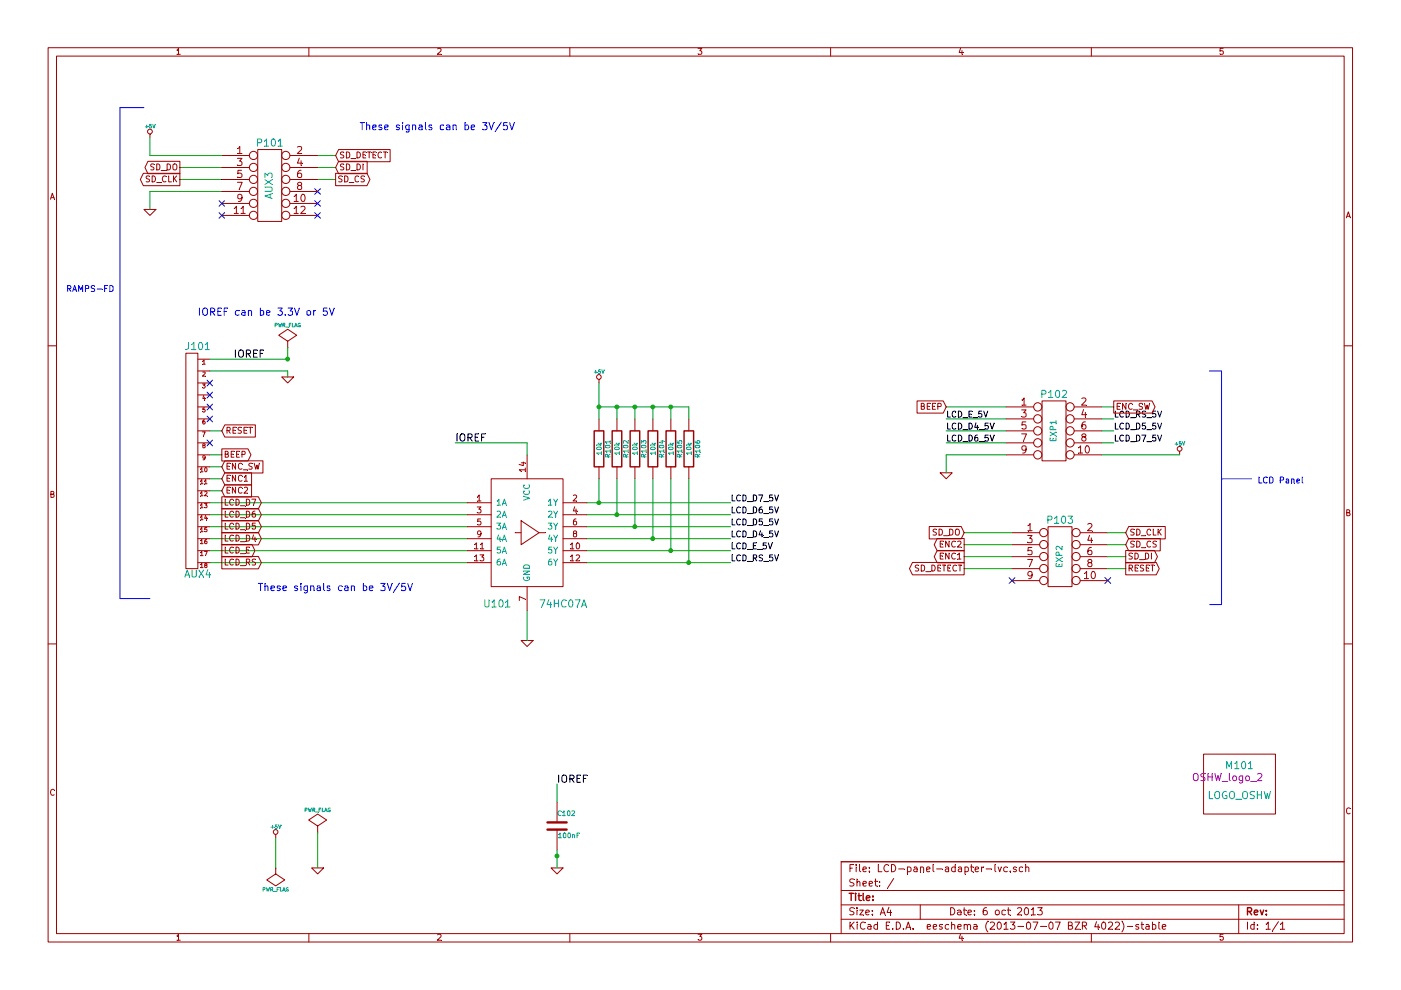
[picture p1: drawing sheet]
EESchema Schematic File Version 2
LIBS:power
LIBS:device
LIBS:transistors
LIBS:conn
LIBS:linear
LIBS:regul
LIBS:74xx
LIBS:cmos4000
LIBS:adc-dac
LIBS:memory
LIBS:xilinx
LIBS:special
LIBS:microcontrollers
LIBS:dsp
LIBS:microchip
LIBS:analog_switches
LIBS:motorola
LIBS:texas
LIBS:intel
LIBS:audio
LIBS:interface
LIBS:digital-audio
LIBS:philips
LIBS:display
LIBS:cypress
LIBS:siliconi
LIBS:opto
LIBS:atmel
LIBS:contrib
LIBS:valves
LIBS:RMC
LIBS:w_connectors
LIBS:LCD-panel-adapter-lvc-cache
EELAYER 27 0
EELAYER END
$Descr A4 11693 8268
encoding utf-8
Sheet 1 1
Title ""
Date "6 oct 2013"
Rev ""
Comp ""
Comment1 ""
Comment2 ""
Comment3 ""
Comment4 ""
$EndDescr
$Comp
L CONN_5X2 P102
U 1 1
P 8800 3600
F 0 "P102" H 8800 3900 60  0000 C CNN
F 1 "EXP1" V 8800 3600 50  0000 C CNN
F 2 "" H 8800 3600 60  0000 C CNN
F 3 "" H 8800 3600 60  0000 C CNN
	1    8800 3600
	1    0    0    -1  
$EndComp
$Comp
L CONN_5X2 P103
U 1 1
P 8850 4650
F 0 "P103" H 8850 4950 60  0000 C CNN
F 1 "EXP2" V 8850 4650 50  0000 C CNN
F 2 "" H 8850 4650 60  0000 C CNN
F 3 "" H 8850 4650 60  0000 C CNN
	1    8850 4650
	1    0    0    -1  
$EndComp
$Comp
L GND #PWR01
U 1 1
P 7900 3950
F 0 "#PWR01" H 7900 3950 30  0001 C CNN
F 1 "GND" H 7900 3880 30  0001 C CNN
F 2 "" H 7900 3950 60  0000 C CNN
F 3 "" H 7900 3950 60  0000 C CNN
	1    7900 3950
	1    0    0    -1  
$EndComp
$Comp
L +5V #PWR02
U 1 1
P 9850 3800
F 0 "#PWR02" H 9850 3890 20  0001 C CNN
F 1 "+5V" H 9850 3890 30  0000 C CNN
F 2 "" H 9850 3800 60  0000 C CNN
F 3 "" H 9850 3800 60  0000 C CNN
	1    9850 3800
	1    0    0    -1  
$EndComp
NoConn ~ 9250 4850
NoConn ~ 8450 4850
Wire Wire Line
	9850 3800 9200 3800
Wire Wire Line
	9300 3700 9200 3700
Wire Wire Line
	8400 3700 7900 3700
Wire Wire Line
	9300 3600 9200 3600
Wire Wire Line
	8400 3600 7900 3600
Wire Wire Line
	8400 3800 7900 3800
Wire Wire Line
	7900 3800 7900 3950
Wire Wire Line
	8400 3400 7900 3400
Wire Wire Line
	7900 3500 8400 3500
Wire Wire Line
	9300 3500 9200 3500
Wire Wire Line
	9200 3400 9300 3400
Wire Wire Line
	8050 4750 8450 4750
Wire Wire Line
	8450 4650 8050 4650
Wire Wire Line
	8050 4550 8450 4550
Wire Wire Line
	8450 4450 8050 4450
Wire Wire Line
	9250 4450 9400 4450
Wire Wire Line
	9250 4550 9400 4550
Wire Wire Line
	9250 4650 9400 4650
Wire Wire Line
	9400 4750 9250 4750
$Comp
L HEADER_18 J101
U 1 1
P 1650 3850
F 0 "J101" H 1650 4800 60  0000 C CNN
F 1 "AUX4" H 1650 2900 60  0000 C CNN
F 2 "" H 1650 3850 60  0000 C CNN
F 3 "" H 1650 3850 60  0000 C CNN
	1    1650 3850
	-1   0    0    -1  
$EndComp
$Comp
L GND #PWR03
U 1 1
P 1250 1750
F 0 "#PWR03" H 1250 1750 30  0001 C CNN
F 1 "GND" H 1250 1680 30  0001 C CNN
F 2 "" H 1250 1750 60  0000 C CNN
F 3 "" H 1250 1750 60  0000 C CNN
	1    1250 1750
	-1   0    0    -1  
$EndComp
Wire Wire Line
	1850 1600 1250 1600
$Comp
L +5V #PWR04
U 1 1
P 1250 1150
F 0 "#PWR04" H 1250 1240 20  0001 C CNN
F 1 "+5V" H 1250 1240 30  0000 C CNN
F 2 "" H 1250 1150 60  0000 C CNN
F 3 "" H 1250 1150 60  0000 C CNN
	1    1250 1150
	-1   0    0    -1  
$EndComp
NoConn ~ 2650 1600
Wire Wire Line
	1250 1300 1850 1300
Wire Wire Line
	1850 1500 1500 1500
Wire Wire Line
	1500 1400 1850 1400
Wire Wire Line
	2650 1500 2800 1500
Wire Wire Line
	2800 1400 2650 1400
Wire Wire Line
	2650 1300 2800 1300
NoConn ~ 1750 3200
NoConn ~ 1750 3300
NoConn ~ 1750 3400
NoConn ~ 1750 3500
NoConn ~ 1750 3700
Wire Wire Line
	1750 4400 3900 4400
Wire Wire Line
	1750 4500 3900 4500
Wire Wire Line
	1750 4600 3900 4600
Wire Wire Line
	1750 4700 3900 4700
Wire Wire Line
	1750 4300 3900 4300
Wire Wire Line
	1750 4200 3900 4200
Wire Wire Line
	1850 4100 1750 4100
Wire Wire Line
	1750 4000 1850 4000
Wire Wire Line
	1850 3900 1750 3900
Wire Wire Line
	1750 3800 1850 3800
Wire Wire Line
	1850 3600 1750 3600
Wire Wire Line
	1250 1150 1250 1300
Wire Wire Line
	1250 1600 1250 1750
Text Label 6100 4200 0    50   ~ 0
LCD_D7_5V
Text Label 6100 4300 0    50   ~ 0
LCD_D6_5V
Text Label 6100 4400 0    50   ~ 0
LCD_D5_5V
Text Label 6100 4500 0    50   ~ 0
LCD_D4_5V
Text Label 6100 4600 0    50   ~ 0
LCD_E_5V
Text Label 6100 4700 0    50   ~ 0
LCD_RS_5V
Wire Wire Line
	4900 4400 6100 4400
Wire Wire Line
	4900 4300 6100 4300
Wire Wire Line
	4900 4200 6100 4200
Wire Wire Line
	4900 4500 6100 4500
Wire Wire Line
	4900 4600 6100 4600
$Comp
L GND #PWR05
U 1 1
P 4400 5350
F 0 "#PWR05" H 4400 5350 30  0001 C CNN
F 1 "GND" H 4400 5280 30  0001 C CNN
F 2 "" H 4400 5350 60  0000 C CNN
F 3 "" H 4400 5350 60  0000 C CNN
	1    4400 5350
	-1   0    0    -1  
$EndComp
Wire Wire Line
	4400 5100 4400 5350
Text Notes 1650 2650 0    60   ~ 0
IOREF can be 3.3V or 5V
Text Notes 3000 1100 0    60   ~ 0
These signals can be 3V/5V
Text Label 1950 3000 0    60   ~ 0
IOREF
Wire Wire Line
	1750 3000 2400 3000
Wire Wire Line
	4900 4700 6100 4700
Text Notes 2150 4950 0    60   ~ 0
These signals can be 3V/5V
$Comp
L +5V #PWR06
U 1 1
P 2300 7000
F 0 "#PWR06" H 2300 7090 20  0001 C CNN
F 1 "+5V" H 2300 7090 30  0000 C CNN
F 2 "" H 2300 7000 60  0000 C CNN
F 3 "" H 2300 7000 60  0000 C CNN
	1    2300 7000
	-1   0    0    -1  
$EndComp
$Comp
L GND #PWR07
U 1 1
P 2650 7250
F 0 "#PWR07" H 2650 7250 30  0001 C CNN
F 1 "GND" H 2650 7180 30  0001 C CNN
F 2 "" H 2650 7250 60  0000 C CNN
F 3 "" H 2650 7250 60  0000 C CNN
	1    2650 7250
	-1   0    0    -1  
$EndComp
$Comp
L PWR_FLAG #FLG08
U 1 1
P 2650 6950
F 0 "#FLG08" H 2650 7045 30  0001 C CNN
F 1 "PWR_FLAG" H 2650 7130 30  0000 C CNN
F 2 "" H 2650 6950 60  0000 C CNN
F 3 "" H 2650 6950 60  0000 C CNN
	1    2650 6950
	1    0    0    -1  
$EndComp
Wire Wire Line
	2650 6950 2650 7250
$Comp
L PWR_FLAG #FLG09
U 1 1
P 2300 7250
F 0 "#FLG09" H 2300 7345 30  0001 C CNN
F 1 "PWR_FLAG" H 2300 7430 30  0000 C CNN
F 2 "" H 2300 7250 60  0000 C CNN
F 3 "" H 2300 7250 60  0000 C CNN
	1    2300 7250
	-1   0    0    1   
$EndComp
Wire Wire Line
	2300 7250 2300 7000
$Comp
L PWR_FLAG #FLG010
U 1 1
P 2400 2900
F 0 "#FLG010" H 2400 2995 30  0001 C CNN
F 1 "PWR_FLAG" H 2400 3080 30  0000 C CNN
F 2 "" H 2400 2900 60  0000 C CNN
F 3 "" H 2400 2900 60  0000 C CNN
	1    2400 2900
	1    0    0    -1  
$EndComp
Text Label 9300 3500 0    50   ~ 0
LCD_RS_5V
Text Label 7900 3500 0    50   ~ 0
LCD_E_5V
Text Label 7900 3600 0    50   ~ 0
LCD_D4_5V
Text Label 7900 3700 0    50   ~ 0
LCD_D6_5V
Text Label 9300 3600 0    50   ~ 0
LCD_D5_5V
Text Label 9300 3700 0    50   ~ 0
LCD_D7_5V
Wire Wire Line
	2400 3000 2400 2900
Connection ~ 2400 3000
Wire Wire Line
	3800 3700 4400 3700
$Comp
L C C102
U 1 1
P 4650 6900
F 0 "C102" H 4650 7000 40  0000 L CNN
F 1 "100nF" H 4656 6815 40  0000 L CNN
F 2 "~" H 4688 6750 30  0000 C CNN
F 3 "~" H 4650 6900 60  0000 C CNN
	1    4650 6900
	1    0    0    -1  
$EndComp
$Comp
L GND #PWR011
U 1 1
P 4650 7250
F 0 "#PWR011" H 4650 7250 30  0001 C CNN
F 1 "GND" H 4650 7180 30  0001 C CNN
F 2 "" H 4650 7250 60  0000 C CNN
F 3 "" H 4650 7250 60  0000 C CNN
	1    4650 7250
	-1   0    0    -1  
$EndComp
Wire Wire Line
	4650 7100 4650 7250
Connection ~ 4650 7150
Wire Wire Line
	4650 6550 4650 6700
Text Label 4650 6550 0    60   ~ 0
IOREF
$Comp
L GND #PWR012
U 1 1
P 2400 3150
F 0 "#PWR012" H 2400 3150 30  0001 C CNN
F 1 "GND" H 2400 3080 30  0001 C CNN
F 2 "" H 2400 3150 60  0000 C CNN
F 3 "" H 2400 3150 60  0000 C CNN
	1    2400 3150
	-1   0    0    -1  
$EndComp
Wire Wire Line
	2400 3150 2400 3100
Wire Wire Line
	2400 3100 1750 3100
$Comp
L 74LVC07A U101
U 1 1
P 4400 4450
F 0 "U101" H 4150 3850 60  0000 C CNN
F 1 "74HC07A" H 4700 3850 60  0000 C CNN
F 2 "~" H 4400 4450 60  0000 C CNN
F 3 "~" H 4400 4450 60  0000 C CNN
	1    4400 4450
	1    0    0    -1  
$EndComp
Wire Wire Line
	4400 3700 4400 3800
Text Label 3800 3700 0    60   ~ 0
IOREF
Wire Wire Line
	5000 4000 5000 4200
Connection ~ 5000 4200
Wire Wire Line
	5150 4000 5150 4300
Connection ~ 5150 4300
Wire Wire Line
	5300 4000 5300 4400
Connection ~ 5300 4400
Wire Wire Line
	5450 4000 5450 4500
Connection ~ 5450 4500
Wire Wire Line
	5600 4000 5600 4600
Connection ~ 5600 4600
Wire Wire Line
	5750 4000 5750 4700
Connection ~ 5750 4700
$Comp
L +5V #PWR013
U 1 1
P 5000 3200
F 0 "#PWR013" H 5000 3290 20  0001 C CNN
F 1 "+5V" H 5000 3290 30  0000 C CNN
F 2 "" H 5000 3200 60  0000 C CNN
F 3 "" H 5000 3200 60  0000 C CNN
	1    5000 3200
	-1   0    0    -1  
$EndComp
Wire Wire Line
	5000 3200 5000 3500
Wire Wire Line
	5000 3400 5750 3400
Connection ~ 5000 3400
$Comp
L R R101
U 1 1
P 5000 3750
F 0 "R101" V 5080 3750 40  0000 C CNN
F 1 "10k" V 5007 3751 40  0000 C CNN
F 2 "~" V 4930 3750 30  0000 C CNN
F 3 "~" H 5000 3750 30  0000 C CNN
	1    5000 3750
	1    0    0    -1  
$EndComp
$Comp
L R R102
U 1 1
P 5150 3750
F 0 "R102" V 5230 3750 40  0000 C CNN
F 1 "10k" V 5157 3751 40  0000 C CNN
F 2 "~" V 5080 3750 30  0000 C CNN
F 3 "~" H 5150 3750 30  0000 C CNN
	1    5150 3750
	1    0    0    -1  
$EndComp
$Comp
L R R103
U 1 1
P 5300 3750
F 0 "R103" V 5380 3750 40  0000 C CNN
F 1 "10k" V 5307 3751 40  0000 C CNN
F 2 "~" V 5230 3750 30  0000 C CNN
F 3 "~" H 5300 3750 30  0000 C CNN
	1    5300 3750
	1    0    0    -1  
$EndComp
$Comp
L R R104
U 1 1
P 5450 3750
F 0 "R104" V 5530 3750 40  0000 C CNN
F 1 "10k" V 5457 3751 40  0000 C CNN
F 2 "~" V 5380 3750 30  0000 C CNN
F 3 "~" H 5450 3750 30  0000 C CNN
	1    5450 3750
	1    0    0    -1  
$EndComp
$Comp
L R R105
U 1 1
P 5600 3750
F 0 "R105" V 5680 3750 40  0000 C CNN
F 1 "10k" V 5607 3751 40  0000 C CNN
F 2 "~" V 5530 3750 30  0000 C CNN
F 3 "~" H 5600 3750 30  0000 C CNN
	1    5600 3750
	1    0    0    -1  
$EndComp
$Comp
L R R106
U 1 1
P 5750 3750
F 0 "R106" V 5830 3750 40  0000 C CNN
F 1 "10k" V 5757 3751 40  0000 C CNN
F 2 "~" V 5680 3750 30  0000 C CNN
F 3 "~" H 5750 3750 30  0000 C CNN
	1    5750 3750
	1    0    0    -1  
$EndComp
Wire Wire Line
	5750 3400 5750 3500
Wire Wire Line
	5600 3500 5600 3400
Connection ~ 5600 3400
Wire Wire Line
	5450 3500 5450 3400
Connection ~ 5450 3400
Wire Wire Line
	5300 3500 5300 3400
Connection ~ 5300 3400
Wire Wire Line
	5150 3500 5150 3400
Connection ~ 5150 3400
$Comp
L LOGO_OSHW M101
U 1 1
P 10350 6550
F 0 "M101" H 10350 6700 60  0000 C CNN
F 1 "LOGO_OSHW" H 10350 6450 60  0000 C CNN
F 2 "OSHW_logo_2" H 10250 6600 60  0000 C CNN
F 3 "~" H 10350 6550 60  0000 C CNN
	1    10350 6550
	1    0    0    -1  
$EndComp
Text GLabel 1850 3600 2    50   Input ~ 0
RESET
Text GLabel 1850 4200 2    50   Output ~ 0
LCD_D7
Text GLabel 1850 4300 2    50   Output ~ 0
LCD_D6
Text GLabel 1850 4400 2    50   Output ~ 0
LCD_D5
Text GLabel 1850 4500 2    50   Output ~ 0
LCD_D4
Text GLabel 1850 4600 2    50   Output ~ 0
LCD_E
Text GLabel 1850 4700 2    50   Output ~ 0
LCD_RS
Text GLabel 2800 1400 2    50   Input ~ 0
SD_DI
Text GLabel 2800 1500 2    50   Output ~ 0
SD_CS
Text GLabel 1500 1400 0    50   Output ~ 0
SD_DO
Text GLabel 1500 1500 0    50   Output ~ 0
SD_CLK
Text GLabel 2800 1300 2    50   Input ~ 0
SD_DETECT
Text GLabel 1850 3800 2    50   Output ~ 0
BEEP
Text GLabel 1850 3900 2    50   Input ~ 0
ENC_SW
Text GLabel 1850 4000 2    50   Input ~ 0
ENC1
Text GLabel 1850 4100 2    50   Input ~ 0
ENC2
Text GLabel 7900 3400 0    50   Input ~ 0
BEEP
Text GLabel 9300 3400 2    50   Output ~ 0
ENC_SW
Text GLabel 8050 4450 0    50   Input ~ 0
SD_DO
Text GLabel 8050 4550 0    50   Output ~ 0
ENC2
Text GLabel 8050 4650 0    50   Output ~ 0
ENC1
Text GLabel 8050 4750 0    50   Output ~ 0
SD_DETECT
Text GLabel 9400 4450 2    50   Input ~ 0
SD_CLK
Text GLabel 9400 4550 2    50   Input ~ 0
SD_CS
Text GLabel 9400 4650 2    50   Output ~ 0
SD_DI
Text GLabel 9400 4750 2    50   Output ~ 0
RESET
$Comp
L CONN_6X2 P101
U 1 1
P 2250 1550
F 0 "P101" H 2250 1900 60  0000 C CNN
F 1 "AUX3" V 2250 1550 60  0000 C CNN
F 2 "" H 2250 1550 60  0000 C CNN
F 3 "" H 2250 1550 60  0000 C CNN
	1    2250 1550
	1    0    0    -1  
$EndComp
NoConn ~ 2650 1700
NoConn ~ 2650 1800
NoConn ~ 1850 1800
NoConn ~ 1850 1700
Wire Notes Line
	1200 900  1000 900 
Wire Notes Line
	1000 900  1000 5000
Wire Notes Line
	1000 5000 1250 5000
Text Notes 550  2450 0    50   ~ 0
RAMPS-FD
Text Notes 10500 4050 0    50   ~ 0
LCD Panel
Wire Notes Line
	10100 3100 10200 3100
Wire Notes Line
	10200 3100 10200 5050
Wire Notes Line
	10200 5050 10100 5050
Wire Notes Line
	10450 4000 10200 4000
$EndSCHEMATC
